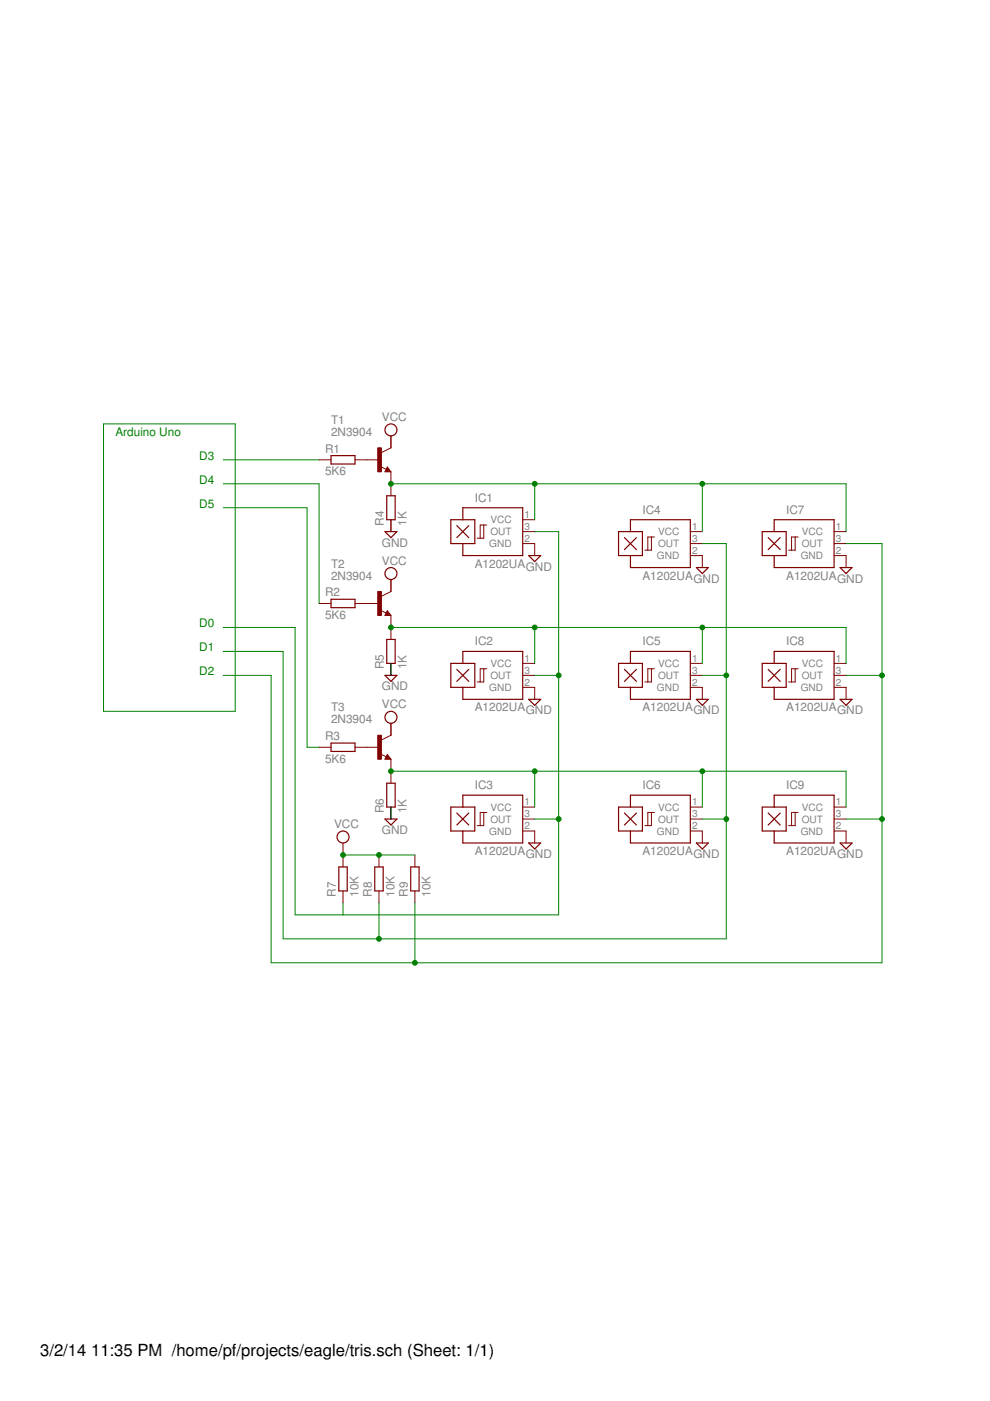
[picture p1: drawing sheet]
<?xml version="1.0" encoding="utf-8"?>
<!DOCTYPE eagle SYSTEM "eagle.dtd">
<eagle version="6.5.0">
<drawing>
<settings>
<setting alwaysvectorfont="no"/>
<setting verticaltext="up"/>
</settings>
<grid distance="0.1" unitdist="inch" unit="inch" style="lines" multiple="1" display="no" altdistance="0.01" altunitdist="inch" altunit="inch"/>
<schematic xreflabel="%F%N/%S.%C%R" xrefpart="/%S.%C%R">
<libraries>
<library name="allegro">
<symbols>
<symbol name="HALL-SENSOR-BI-3">
<wire x1="-7.62" y1="5.08" x2="5.08" y2="5.08" width="0.254" layer="94"/>
<wire x1="5.08" y1="5.08" x2="5.08" y2="-5.08" width="0.254" layer="94"/>
<wire x1="5.08" y1="-5.08" x2="-7.62" y2="-5.08" width="0.254" layer="94"/>
<wire x1="-10.16" y1="-2.54" x2="-10.16" y2="2.54" width="0.254" layer="94"/>
<wire x1="-10.16" y1="2.54" x2="-7.62" y2="2.54" width="0.254" layer="94"/>
<wire x1="-7.62" y1="2.54" x2="-5.08" y2="2.54" width="0.254" layer="94"/>
<wire x1="-5.08" y1="2.54" x2="-5.08" y2="-2.54" width="0.254" layer="94"/>
<wire x1="-5.08" y1="-2.54" x2="-7.62" y2="-2.54" width="0.254" layer="94"/>
<wire x1="-7.62" y1="-2.54" x2="-10.16" y2="-2.54" width="0.254" layer="94"/>
<wire x1="-6.35" y1="1.27" x2="-8.89" y2="-1.27" width="0.254" layer="94"/>
<wire x1="-8.89" y1="1.27" x2="-6.35" y2="-1.27" width="0.254" layer="94"/>
<wire x1="-7.62" y1="2.54" x2="-7.62" y2="5.08" width="0.254" layer="94"/>
<wire x1="-7.62" y1="-2.54" x2="-7.62" y2="-5.08" width="0.254" layer="94"/>
<wire x1="-4.572" y1="-1.397" x2="-3.937" y2="-1.397" width="0.1524" layer="94"/>
<wire x1="-3.937" y1="-1.397" x2="-3.937" y2="1.397" width="0.1524" layer="94"/>
<wire x1="-3.937" y1="1.397" x2="-3.175" y2="1.397" width="0.1524" layer="94"/>
<wire x1="-3.175" y1="1.397" x2="-2.54" y2="1.397" width="0.1524" layer="94"/>
<wire x1="-3.937" y1="-1.397" x2="-3.175" y2="-1.397" width="0.1524" layer="94"/>
<wire x1="-3.175" y1="-1.397" x2="-3.175" y2="1.397" width="0.1524" layer="94"/>
<text x="-5.08" y="6.35" size="1.778" layer="95">&gt;NAME</text>
<text x="-5.08" y="-7.62" size="1.778" layer="96">&gt;VALUE</text>
<pin name="VCC" x="7.62" y="2.54" length="short" direction="pwr" rot="R180"/>
<pin name="GND" x="7.62" y="-2.54" length="short" direction="pwr" rot="R180"/>
<pin name="OUT" x="7.62" y="0" length="short" direction="out" rot="R180"/>
</symbol>
</symbols>
<devicesets>
<deviceset name="A12*?" prefix="IC">
<gates>
<gate name="G$1" symbol="HALL-SENSOR-BI-3" x="0" y="0"/>
</gates>
<devices>
<device name="UA" package="SIP3-UA">
<connects>
<connect gate="G$1" pin="GND" pad="2"/>
<connect gate="G$1" pin="OUT" pad="3"/>
<connect gate="G$1" pin="VCC" pad="1"/>
</connects>
<technologies>
<technology name="02">
<attribute name="MF" value="" constant="no"/>
<attribute name="MPN" value="" constant="no"/>
<attribute name="OC_FARNELL" value="unknown" constant="no"/>
<attribute name="OC_NEWARK" value="unknown" constant="no"/>
</technology>
<technology name="03">
<attribute name="MF" value="" constant="no"/>
<attribute name="MPN" value="" constant="no"/>
<attribute name="OC_FARNELL" value="1521672" constant="no"/>
<attribute name="OC_NEWARK" value="unknown" constant="no"/>
</technology>
</technologies>
</device>
<device name="LH" package="SOT23-W">
<connects>
<connect gate="G$1" pin="GND" pad="3"/>
<connect gate="G$1" pin="OUT" pad="2"/>
<connect gate="G$1" pin="VCC" pad="1"/>
</connects>
<technologies>
<technology name="02">
<attribute name="MF" value="" constant="no"/>
<attribute name="MPN" value="" constant="no"/>
<attribute name="OC_FARNELL" value="unknown" constant="no"/>
<attribute name="OC_NEWARK" value="unknown" constant="no"/>
</technology>
<technology name="03">
<attribute name="MF" value="ALLEGRO MICROSYSTEMS, INC." constant="no"/>
<attribute name="MPN" value="A1203LLHLT-T" constant="no"/>
<attribute name="OC_FARNELL" value="1791384" constant="no"/>
<attribute name="OC_NEWARK" value="31K6608" constant="no"/>
</technology>
</technologies>
</device>
</devices>
</deviceset>
</devicesets>
</library>
<library name="transistor">
<symbols>
<symbol name="NPN">
<wire x1="2.54" y1="2.54" x2="0.508" y2="1.524" width="0.1524" layer="94"/>
<wire x1="1.778" y1="-1.524" x2="2.54" y2="-2.54" width="0.1524" layer="94"/>
<wire x1="2.54" y1="-2.54" x2="1.27" y2="-2.54" width="0.1524" layer="94"/>
<wire x1="1.27" y1="-2.54" x2="1.778" y2="-1.524" width="0.1524" layer="94"/>
<wire x1="1.54" y1="-2.04" x2="0.308" y2="-1.424" width="0.1524" layer="94"/>
<wire x1="1.524" y1="-2.413" x2="2.286" y2="-2.413" width="0.254" layer="94"/>
<wire x1="2.286" y1="-2.413" x2="1.778" y2="-1.778" width="0.254" layer="94"/>
<wire x1="1.778" y1="-1.778" x2="1.524" y2="-2.286" width="0.254" layer="94"/>
<wire x1="1.524" y1="-2.286" x2="1.905" y2="-2.286" width="0.254" layer="94"/>
<wire x1="1.905" y1="-2.286" x2="1.778" y2="-2.032" width="0.254" layer="94"/>
<text x="-10.16" y="7.62" size="1.778" layer="95">&gt;NAME</text>
<text x="-10.16" y="5.08" size="1.778" layer="96">&gt;VALUE</text>
<rectangle x1="-0.254" y1="-2.54" x2="0.508" y2="2.54" layer="94"/>
<pin name="B" x="-2.54" y="0" visible="off" length="short" direction="pas" swaplevel="1"/>
<pin name="E" x="2.54" y="-5.08" visible="off" length="short" direction="pas" swaplevel="3" rot="R90"/>
<pin name="C" x="2.54" y="5.08" visible="off" length="short" direction="pas" swaplevel="2" rot="R270"/>
</symbol>
</symbols>
<devicesets>
<deviceset name="2N3904" prefix="T">
<gates>
<gate name="G1" symbol="NPN" x="0" y="0"/>
</gates>
<devices>
<device name="" package="TO92">
<connects>
<connect gate="G1" pin="B" pad="2"/>
<connect gate="G1" pin="C" pad="1"/>
<connect gate="G1" pin="E" pad="3"/>
</connects>
<technologies>
<technology name=""/>
</technologies>
</device>
</devices>
</deviceset>
</devicesets>
</library>
<library name="resistor">
<symbols>
<symbol name="R-EU">
<wire x1="-2.54" y1="-0.889" x2="2.54" y2="-0.889" width="0.254" layer="94"/>
<wire x1="2.54" y1="0.889" x2="-2.54" y2="0.889" width="0.254" layer="94"/>
<wire x1="2.54" y1="-0.889" x2="2.54" y2="0.889" width="0.254" layer="94"/>
<wire x1="-2.54" y1="-0.889" x2="-2.54" y2="0.889" width="0.254" layer="94"/>
<text x="-3.81" y="1.4986" size="1.778" layer="95">&gt;NAME</text>
<text x="-3.81" y="-3.302" size="1.778" layer="96">&gt;VALUE</text>
<pin name="2" x="5.08" y="0" visible="off" length="short" direction="pas" swaplevel="1" rot="R180"/>
<pin name="1" x="-5.08" y="0" visible="off" length="short" direction="pas" swaplevel="1"/>
</symbol>
</symbols>
<devicesets>
<deviceset name="R-EU_" prefix="R" uservalue="yes">
<gates>
<gate name="G$1" symbol="R-EU" x="0" y="0"/>
</gates>
<devices>
<device name="R0402" package="R0402">
<connects>
<connect gate="G$1" pin="1" pad="1"/>
<connect gate="G$1" pin="2" pad="2"/>
</connects>
<technologies>
<technology name=""/>
</technologies>
</device>
<device name="R0603" package="R0603">
<connects>
<connect gate="G$1" pin="1" pad="1"/>
<connect gate="G$1" pin="2" pad="2"/>
</connects>
<technologies>
<technology name=""/>
</technologies>
</device>
<device name="R0805" package="R0805">
<connects>
<connect gate="G$1" pin="1" pad="1"/>
<connect gate="G$1" pin="2" pad="2"/>
</connects>
<technologies>
<technology name=""/>
</technologies>
</device>
<device name="R0805W" package="R0805W">
<connects>
<connect gate="G$1" pin="1" pad="1"/>
<connect gate="G$1" pin="2" pad="2"/>
</connects>
<technologies>
<technology name=""/>
</technologies>
</device>
<device name="R1005" package="R1005">
<connects>
<connect gate="G$1" pin="1" pad="1"/>
<connect gate="G$1" pin="2" pad="2"/>
</connects>
<technologies>
<technology name=""/>
</technologies>
</device>
<device name="R1206" package="R1206">
<connects>
<connect gate="G$1" pin="1" pad="1"/>
<connect gate="G$1" pin="2" pad="2"/>
</connects>
<technologies>
<technology name=""/>
</technologies>
</device>
<device name="R1206W" package="R1206W">
<connects>
<connect gate="G$1" pin="1" pad="1"/>
<connect gate="G$1" pin="2" pad="2"/>
</connects>
<technologies>
<technology name=""/>
</technologies>
</device>
<device name="R1210" package="R1210">
<connects>
<connect gate="G$1" pin="1" pad="1"/>
<connect gate="G$1" pin="2" pad="2"/>
</connects>
<technologies>
<technology name=""/>
</technologies>
</device>
<device name="R1210W" package="R1210W">
<connects>
<connect gate="G$1" pin="1" pad="1"/>
<connect gate="G$1" pin="2" pad="2"/>
</connects>
<technologies>
<technology name=""/>
</technologies>
</device>
<device name="R2010" package="R2010">
<connects>
<connect gate="G$1" pin="1" pad="1"/>
<connect gate="G$1" pin="2" pad="2"/>
</connects>
<technologies>
<technology name=""/>
</technologies>
</device>
<device name="R2010W" package="R2010W">
<connects>
<connect gate="G$1" pin="1" pad="1"/>
<connect gate="G$1" pin="2" pad="2"/>
</connects>
<technologies>
<technology name=""/>
</technologies>
</device>
<device name="R2012" package="R2012">
<connects>
<connect gate="G$1" pin="1" pad="1"/>
<connect gate="G$1" pin="2" pad="2"/>
</connects>
<technologies>
<technology name=""/>
</technologies>
</device>
<device name="R2012W" package="R2012W">
<connects>
<connect gate="G$1" pin="1" pad="1"/>
<connect gate="G$1" pin="2" pad="2"/>
</connects>
<technologies>
<technology name=""/>
</technologies>
</device>
<device name="R2512" package="R2512">
<connects>
<connect gate="G$1" pin="1" pad="1"/>
<connect gate="G$1" pin="2" pad="2"/>
</connects>
<technologies>
<technology name=""/>
</technologies>
</device>
<device name="R2512W" package="R2512W">
<connects>
<connect gate="G$1" pin="1" pad="1"/>
<connect gate="G$1" pin="2" pad="2"/>
</connects>
<technologies>
<technology name=""/>
</technologies>
</device>
<device name="R3216" package="R3216">
<connects>
<connect gate="G$1" pin="1" pad="1"/>
<connect gate="G$1" pin="2" pad="2"/>
</connects>
<technologies>
<technology name=""/>
</technologies>
</device>
<device name="R3216W" package="R3216W">
<connects>
<connect gate="G$1" pin="1" pad="1"/>
<connect gate="G$1" pin="2" pad="2"/>
</connects>
<technologies>
<technology name=""/>
</technologies>
</device>
<device name="R3225" package="R3225">
<connects>
<connect gate="G$1" pin="1" pad="1"/>
<connect gate="G$1" pin="2" pad="2"/>
</connects>
<technologies>
<technology name=""/>
</technologies>
</device>
<device name="R3225W" package="R3225W">
<connects>
<connect gate="G$1" pin="1" pad="1"/>
<connect gate="G$1" pin="2" pad="2"/>
</connects>
<technologies>
<technology name=""/>
</technologies>
</device>
<device name="R5025" package="R5025">
<connects>
<connect gate="G$1" pin="1" pad="1"/>
<connect gate="G$1" pin="2" pad="2"/>
</connects>
<technologies>
<technology name=""/>
</technologies>
</device>
<device name="R5025W" package="R5025W">
<connects>
<connect gate="G$1" pin="1" pad="1"/>
<connect gate="G$1" pin="2" pad="2"/>
</connects>
<technologies>
<technology name=""/>
</technologies>
</device>
<device name="R6332" package="R6332">
<connects>
<connect gate="G$1" pin="1" pad="1"/>
<connect gate="G$1" pin="2" pad="2"/>
</connects>
<technologies>
<technology name=""/>
</technologies>
</device>
<device name="R6332W" package="R6332W">
<connects>
<connect gate="G$1" pin="1" pad="1"/>
<connect gate="G$1" pin="2" pad="2"/>
</connects>
<technologies>
<technology name=""/>
</technologies>
</device>
<device name="M0805" package="M0805">
<connects>
<connect gate="G$1" pin="1" pad="1"/>
<connect gate="G$1" pin="2" pad="2"/>
</connects>
<technologies>
<technology name=""/>
</technologies>
</device>
<device name="M1206" package="M1206">
<connects>
<connect gate="G$1" pin="1" pad="1"/>
<connect gate="G$1" pin="2" pad="2"/>
</connects>
<technologies>
<technology name=""/>
</technologies>
</device>
<device name="M1406" package="M1406">
<connects>
<connect gate="G$1" pin="1" pad="1"/>
<connect gate="G$1" pin="2" pad="2"/>
</connects>
<technologies>
<technology name=""/>
</technologies>
</device>
<device name="M2012" package="M2012">
<connects>
<connect gate="G$1" pin="1" pad="1"/>
<connect gate="G$1" pin="2" pad="2"/>
</connects>
<technologies>
<technology name=""/>
</technologies>
</device>
<device name="M2309" package="M2309">
<connects>
<connect gate="G$1" pin="1" pad="1"/>
<connect gate="G$1" pin="2" pad="2"/>
</connects>
<technologies>
<technology name=""/>
</technologies>
</device>
<device name="M3216" package="M3216">
<connects>
<connect gate="G$1" pin="1" pad="1"/>
<connect gate="G$1" pin="2" pad="2"/>
</connects>
<technologies>
<technology name=""/>
</technologies>
</device>
<device name="M3516" package="M3516">
<connects>
<connect gate="G$1" pin="1" pad="1"/>
<connect gate="G$1" pin="2" pad="2"/>
</connects>
<technologies>
<technology name=""/>
</technologies>
</device>
<device name="M5923" package="M5923">
<connects>
<connect gate="G$1" pin="1" pad="1"/>
<connect gate="G$1" pin="2" pad="2"/>
</connects>
<technologies>
<technology name=""/>
</technologies>
</device>
<device name="0204/5" package="0204/5">
<connects>
<connect gate="G$1" pin="1" pad="1"/>
<connect gate="G$1" pin="2" pad="2"/>
</connects>
<technologies>
<technology name=""/>
</technologies>
</device>
<device name="0204/7" package="0204/7">
<connects>
<connect gate="G$1" pin="1" pad="1"/>
<connect gate="G$1" pin="2" pad="2"/>
</connects>
<technologies>
<technology name=""/>
</technologies>
</device>
<device name="0204/2V" package="0204V">
<connects>
<connect gate="G$1" pin="1" pad="1"/>
<connect gate="G$1" pin="2" pad="2"/>
</connects>
<technologies>
<technology name=""/>
</technologies>
</device>
<device name="0207/10" package="0207/10">
<connects>
<connect gate="G$1" pin="1" pad="1"/>
<connect gate="G$1" pin="2" pad="2"/>
</connects>
<technologies>
<technology name=""/>
</technologies>
</device>
<device name="0207/12" package="0207/12">
<connects>
<connect gate="G$1" pin="1" pad="1"/>
<connect gate="G$1" pin="2" pad="2"/>
</connects>
<technologies>
<technology name=""/>
</technologies>
</device>
<device name="0207/15" package="0207/15">
<connects>
<connect gate="G$1" pin="1" pad="1"/>
<connect gate="G$1" pin="2" pad="2"/>
</connects>
<technologies>
<technology name=""/>
</technologies>
</device>
<device name="0207/2V" package="0207/2V">
<connects>
<connect gate="G$1" pin="1" pad="1"/>
<connect gate="G$1" pin="2" pad="2"/>
</connects>
<technologies>
<technology name=""/>
</technologies>
</device>
<device name="0207/5V" package="0207/5V">
<connects>
<connect gate="G$1" pin="1" pad="1"/>
<connect gate="G$1" pin="2" pad="2"/>
</connects>
<technologies>
<technology name=""/>
</technologies>
</device>
<device name="0207/7" package="0207/7">
<connects>
<connect gate="G$1" pin="1" pad="1"/>
<connect gate="G$1" pin="2" pad="2"/>
</connects>
<technologies>
<technology name=""/>
</technologies>
</device>
<device name="0309/10" package="0309/10">
<connects>
<connect gate="G$1" pin="1" pad="1"/>
<connect gate="G$1" pin="2" pad="2"/>
</connects>
<technologies>
<technology name=""/>
</technologies>
</device>
<device name="0309/12" package="0309/12">
<connects>
<connect gate="G$1" pin="1" pad="1"/>
<connect gate="G$1" pin="2" pad="2"/>
</connects>
<technologies>
<technology name=""/>
</technologies>
</device>
<device name="0309/V" package="0309V">
<connects>
<connect gate="G$1" pin="1" pad="1"/>
<connect gate="G$1" pin="2" pad="2"/>
</connects>
<technologies>
<technology name=""/>
</technologies>
</device>
<device name="0411/12" package="0411/12">
<connects>
<connect gate="G$1" pin="1" pad="1"/>
<connect gate="G$1" pin="2" pad="2"/>
</connects>
<technologies>
<technology name=""/>
</technologies>
</device>
<device name="0411/15" package="0411/15">
<connects>
<connect gate="G$1" pin="1" pad="1"/>
<connect gate="G$1" pin="2" pad="2"/>
</connects>
<technologies>
<technology name=""/>
</technologies>
</device>
<device name="0411/3V" package="0411V">
<connects>
<connect gate="G$1" pin="1" pad="1"/>
<connect gate="G$1" pin="2" pad="2"/>
</connects>
<technologies>
<technology name=""/>
</technologies>
</device>
<device name="0414/15" package="0414/15">
<connects>
<connect gate="G$1" pin="1" pad="1"/>
<connect gate="G$1" pin="2" pad="2"/>
</connects>
<technologies>
<technology name=""/>
</technologies>
</device>
<device name="0414/5V" package="0414V">
<connects>
<connect gate="G$1" pin="1" pad="1"/>
<connect gate="G$1" pin="2" pad="2"/>
</connects>
<technologies>
<technology name=""/>
</technologies>
</device>
<device name="0617/17" package="0617/17">
<connects>
<connect gate="G$1" pin="1" pad="1"/>
<connect gate="G$1" pin="2" pad="2"/>
</connects>
<technologies>
<technology name=""/>
</technologies>
</device>
<device name="0617/22" package="0617/22">
<connects>
<connect gate="G$1" pin="1" pad="1"/>
<connect gate="G$1" pin="2" pad="2"/>
</connects>
<technologies>
<technology name=""/>
</technologies>
</device>
<device name="0617/5V" package="0617V">
<connects>
<connect gate="G$1" pin="1" pad="1"/>
<connect gate="G$1" pin="2" pad="2"/>
</connects>
<technologies>
<technology name=""/>
</technologies>
</device>
<device name="0922/22" package="0922/22">
<connects>
<connect gate="G$1" pin="1" pad="1"/>
<connect gate="G$1" pin="2" pad="2"/>
</connects>
<technologies>
<technology name=""/>
</technologies>
</device>
<device name="0613/5V" package="P0613V">
<connects>
<connect gate="G$1" pin="1" pad="1"/>
<connect gate="G$1" pin="2" pad="2"/>
</connects>
<technologies>
<technology name=""/>
</technologies>
</device>
<device name="0613/15" package="P0613/15">
<connects>
<connect gate="G$1" pin="1" pad="1"/>
<connect gate="G$1" pin="2" pad="2"/>
</connects>
<technologies>
<technology name=""/>
</technologies>
</device>
<device name="0817/22" package="P0817/22">
<connects>
<connect gate="G$1" pin="1" pad="1"/>
<connect gate="G$1" pin="2" pad="2"/>
</connects>
<technologies>
<technology name=""/>
</technologies>
</device>
<device name="0817/7V" package="P0817V">
<connects>
<connect gate="G$1" pin="1" pad="1"/>
<connect gate="G$1" pin="2" pad="2"/>
</connects>
<technologies>
<technology name=""/>
</technologies>
</device>
<device name="V234/12" package="V234/12">
<connects>
<connect gate="G$1" pin="1" pad="1"/>
<connect gate="G$1" pin="2" pad="2"/>
</connects>
<technologies>
<technology name=""/>
</technologies>
</device>
<device name="V235/17" package="V235/17">
<connects>
<connect gate="G$1" pin="1" pad="1"/>
<connect gate="G$1" pin="2" pad="2"/>
</connects>
<technologies>
<technology name=""/>
</technologies>
</device>
<device name="V526-0" package="V526-0">
<connects>
<connect gate="G$1" pin="1" pad="1"/>
<connect gate="G$1" pin="2" pad="2"/>
</connects>
<technologies>
<technology name=""/>
</technologies>
</device>
<device name="MELF0102R" package="MINI_MELF-0102R">
<connects>
<connect gate="G$1" pin="1" pad="1"/>
<connect gate="G$1" pin="2" pad="2"/>
</connects>
<technologies>
<technology name=""/>
</technologies>
</device>
<device name="MELF0102W" package="MINI_MELF-0102W">
<connects>
<connect gate="G$1" pin="1" pad="1"/>
<connect gate="G$1" pin="2" pad="2"/>
</connects>
<technologies>
<technology name=""/>
</technologies>
</device>
<device name="MELF0204R" package="MINI_MELF-0204R">
<connects>
<connect gate="G$1" pin="1" pad="1"/>
<connect gate="G$1" pin="2" pad="2"/>
</connects>
<technologies>
<technology name=""/>
</technologies>
</device>
<device name="MELF0204W" package="MINI_MELF-0204W">
<connects>
<connect gate="G$1" pin="1" pad="1"/>
<connect gate="G$1" pin="2" pad="2"/>
</connects>
<technologies>
<technology name=""/>
</technologies>
</device>
<device name="MELF0207R" package="MINI_MELF-0207R">
<connects>
<connect gate="G$1" pin="1" pad="1"/>
<connect gate="G$1" pin="2" pad="2"/>
</connects>
<technologies>
<technology name=""/>
</technologies>
</device>
<device name="MELF0207W" package="MINI_MELF-0207W">
<connects>
<connect gate="G$1" pin="1" pad="1"/>
<connect gate="G$1" pin="2" pad="2"/>
</connects>
<technologies>
<technology name=""/>
</technologies>
</device>
<device name="0922V" package="0922V">
<connects>
<connect gate="G$1" pin="1" pad="1"/>
<connect gate="G$1" pin="2" pad="2"/>
</connects>
<technologies>
<technology name=""/>
</technologies>
</device>
<device name="RDH/15" package="RDH/15">
<connects>
<connect gate="G$1" pin="1" pad="1"/>
<connect gate="G$1" pin="2" pad="2"/>
</connects>
<technologies>
<technology name=""/>
</technologies>
</device>
<device name="MELF0102AX" package="MINI_MELF-0102AX">
<connects>
<connect gate="G$1" pin="1" pad="1"/>
<connect gate="G$1" pin="2" pad="2"/>
</connects>
<technologies>
<technology name=""/>
</technologies>
</device>
</devices>
</deviceset>
</devicesets>
</library>
<library name="supply2">
<symbols>
<symbol name="GND">
<wire x1="-1.27" y1="0" x2="1.27" y2="0" width="0.254" layer="94"/>
<wire x1="1.27" y1="0" x2="0" y2="-1.27" width="0.254" layer="94"/>
<wire x1="0" y1="-1.27" x2="-1.27" y2="0" width="0.254" layer="94"/>
<text x="-1.905" y="-3.175" size="1.778" layer="96">&gt;VALUE</text>
<pin name="GND" x="0" y="2.54" visible="off" length="short" direction="sup" rot="R270"/>
</symbol>
<symbol name="VCC">
<circle x="0" y="1.27" radius="1.27" width="0.254" layer="94"/>
<text x="-1.905" y="3.175" size="1.778" layer="96">&gt;VALUE</text>
<pin name="VCC" x="0" y="-2.54" visible="off" length="short" direction="sup" rot="R90"/>
</symbol>
</symbols>
<devicesets>
<deviceset name="GND" prefix="SUPPLY">
<gates>
<gate name="GND" symbol="GND" x="0" y="0"/>
</gates>
<devices>
<device name="">
<technologies>
<technology name=""/>
</technologies>
</device>
</devices>
</deviceset>
<deviceset name="VCC" prefix="SUPPLY">
<gates>
<gate name="G$1" symbol="VCC" x="0" y="0"/>
</gates>
<devices>
<device name="">
<technologies>
<technology name=""/>
</technologies>
</device>
</devices>
</deviceset>
</devicesets>
</library>
</libraries>
<attributes>
</attributes>
<variantdefs>
</variantdefs>
<classes>
<class number="0" name="default" width="0" drill="0">
</class>
</classes>
<parts>
<part name="IC1" library="allegro" deviceset="A12*?" device="UA" technology="02"/>
<part name="IC2" library="allegro" deviceset="A12*?" device="UA" technology="02"/>
<part name="IC3" library="allegro" deviceset="A12*?" device="UA" technology="02"/>
<part name="IC4" library="allegro" deviceset="A12*?" device="UA" technology="02"/>
<part name="IC5" library="allegro" deviceset="A12*?" device="UA" technology="02"/>
<part name="IC6" library="allegro" deviceset="A12*?" device="UA" technology="02"/>
<part name="IC7" library="allegro" deviceset="A12*?" device="UA" technology="02"/>
<part name="IC8" library="allegro" deviceset="A12*?" device="UA" technology="02"/>
<part name="IC9" library="allegro" deviceset="A12*?" device="UA" technology="02"/>
<part name="T1" library="transistor" deviceset="2N3904" device=""/>
<part name="T2" library="transistor" deviceset="2N3904" device=""/>
<part name="T3" library="transistor" deviceset="2N3904" device=""/>
<part name="R1" library="resistor" deviceset="R-EU_" device="0204/7" value="5K6"/>
<part name="R2" library="resistor" deviceset="R-EU_" device="0204/7" value="5K6"/>
<part name="R3" library="resistor" deviceset="R-EU_" device="0204/7" value="5K6"/>
<part name="R4" library="resistor" deviceset="R-EU_" device="0204/7" value="1K"/>
<part name="R5" library="resistor" deviceset="R-EU_" device="0204/7" value="1K"/>
<part name="R6" library="resistor" deviceset="R-EU_" device="0204/7" value="1K"/>
<part name="SUPPLY1" library="supply2" deviceset="GND" device=""/>
<part name="SUPPLY2" library="supply2" deviceset="GND" device=""/>
<part name="SUPPLY3" library="supply2" deviceset="GND" device=""/>
<part name="SUPPLY4" library="supply2" deviceset="GND" device=""/>
<part name="SUPPLY5" library="supply2" deviceset="GND" device=""/>
<part name="SUPPLY6" library="supply2" deviceset="GND" device=""/>
<part name="SUPPLY7" library="supply2" deviceset="GND" device=""/>
<part name="SUPPLY8" library="supply2" deviceset="GND" device=""/>
<part name="SUPPLY9" library="supply2" deviceset="GND" device=""/>
<part name="SUPPLY10" library="supply2" deviceset="GND" device=""/>
<part name="SUPPLY11" library="supply2" deviceset="GND" device=""/>
<part name="SUPPLY12" library="supply2" deviceset="GND" device=""/>
<part name="SUPPLY13" library="supply2" deviceset="VCC" device=""/>
<part name="SUPPLY14" library="supply2" deviceset="VCC" device=""/>
<part name="SUPPLY15" library="supply2" deviceset="VCC" device=""/>
<part name="R7" library="resistor" deviceset="R-EU_" device="0204/7" value="10K"/>
<part name="R8" library="resistor" deviceset="R-EU_" device="0204/7" value="10K"/>
<part name="R9" library="resistor" deviceset="R-EU_" device="0204/7" value="10K"/>
<part name="SUPPLY16" library="supply2" deviceset="VCC" device=""/>
</parts>
<sheets>
<sheet>
<plain>
<text x="-55.88" y="106.68" size="1.778" layer="91">Arduino Uno</text>
<text x="-38.1" y="66.04" size="1.778" layer="91">D0</text>
<text x="-38.1" y="60.96" size="1.778" layer="91">D1</text>
<text x="-38.1" y="55.88" size="1.778" layer="91">D2</text>
<text x="-38.1" y="101.6" size="1.778" layer="91">D3</text>
<text x="-38.1" y="96.52" size="1.778" layer="91">D4</text>
<text x="-38.1" y="91.44" size="1.778" layer="91">D5</text>
</plain>
<instances>
<instance part="IC1" gate="G$1" x="25.4" y="86.36"/>
<instance part="IC2" gate="G$1" x="25.4" y="55.88"/>
<instance part="IC3" gate="G$1" x="25.4" y="25.4"/>
<instance part="IC4" gate="G$1" x="60.96" y="83.82"/>
<instance part="IC5" gate="G$1" x="60.96" y="55.88"/>
<instance part="IC6" gate="G$1" x="60.96" y="25.4"/>
<instance part="IC7" gate="G$1" x="91.44" y="83.82"/>
<instance part="IC8" gate="G$1" x="91.44" y="55.88"/>
<instance part="IC9" gate="G$1" x="91.44" y="25.4"/>
<instance part="T1" gate="G1" x="0" y="101.6"/>
<instance part="T2" gate="G1" x="0" y="71.12"/>
<instance part="T3" gate="G1" x="0" y="40.64"/>
<instance part="R1" gate="G$1" x="-7.62" y="101.6"/>
<instance part="R2" gate="G$1" x="-7.62" y="71.12"/>
<instance part="R3" gate="G$1" x="-7.62" y="40.64"/>
<instance part="R4" gate="G$1" x="2.54" y="91.44" rot="R90"/>
<instance part="R5" gate="G$1" x="2.54" y="60.96" rot="R90"/>
<instance part="R6" gate="G$1" x="2.54" y="30.48" rot="R90"/>
<instance part="SUPPLY1" gate="GND" x="2.54" y="55.88"/>
<instance part="SUPPLY2" gate="GND" x="2.54" y="86.36"/>
<instance part="SUPPLY3" gate="GND" x="2.54" y="25.4"/>
<instance part="SUPPLY4" gate="GND" x="33.02" y="81.28"/>
<instance part="SUPPLY5" gate="GND" x="68.58" y="78.74"/>
<instance part="SUPPLY6" gate="GND" x="99.06" y="78.74"/>
<instance part="SUPPLY7" gate="GND" x="99.06" y="50.8"/>
<instance part="SUPPLY8" gate="GND" x="68.58" y="50.8"/>
<instance part="SUPPLY9" gate="GND" x="33.02" y="50.8"/>
<instance part="SUPPLY10" gate="GND" x="33.02" y="20.32"/>
<instance part="SUPPLY11" gate="GND" x="68.58" y="20.32"/>
<instance part="SUPPLY12" gate="GND" x="99.06" y="20.32"/>
<instance part="SUPPLY13" gate="G$1" x="2.54" y="76.2"/>
<instance part="SUPPLY14" gate="G$1" x="2.54" y="106.68"/>
<instance part="SUPPLY15" gate="G$1" x="2.54" y="45.72"/>
<instance part="R7" gate="G$1" x="-7.62" y="12.7" rot="R90"/>
<instance part="R8" gate="G$1" x="0" y="12.7" rot="R90"/>
<instance part="R9" gate="G$1" x="7.62" y="12.7" rot="R90"/>
<instance part="SUPPLY16" gate="G$1" x="-7.62" y="20.32"/>
</instances>
<busses>
</busses>
<nets>
<net name="N$1" class="0">
<segment>
<pinref part="T1" gate="G1" pin="E"/>
<pinref part="IC7" gate="G$1" pin="VCC"/>
<wire x1="2.54" y1="96.52" x2="33.02" y2="96.52" width="0.1524" layer="91"/>
<wire x1="33.02" y1="96.52" x2="68.58" y2="96.52" width="0.1524" layer="91"/>
<wire x1="68.58" y1="96.52" x2="99.06" y2="96.52" width="0.1524" layer="91"/>
<wire x1="99.06" y1="96.52" x2="99.06" y2="86.36" width="0.1524" layer="91"/>
<pinref part="IC4" gate="G$1" pin="VCC"/>
<wire x1="68.58" y1="96.52" x2="68.58" y2="86.36" width="0.1524" layer="91"/>
<pinref part="IC1" gate="G$1" pin="VCC"/>
<wire x1="33.02" y1="96.52" x2="33.02" y2="88.9" width="0.1524" layer="91"/>
<junction x="33.02" y="96.52"/>
<junction x="68.58" y="96.52"/>
<pinref part="R4" gate="G$1" pin="2"/>
<junction x="2.54" y="96.52"/>
</segment>
</net>
<net name="N$2" class="0">
<segment>
<pinref part="T2" gate="G1" pin="E"/>
<pinref part="IC8" gate="G$1" pin="VCC"/>
<wire x1="2.54" y1="66.04" x2="33.02" y2="66.04" width="0.1524" layer="91"/>
<wire x1="33.02" y1="66.04" x2="68.58" y2="66.04" width="0.1524" layer="91"/>
<wire x1="68.58" y1="66.04" x2="99.06" y2="66.04" width="0.1524" layer="91"/>
<wire x1="99.06" y1="66.04" x2="99.06" y2="58.42" width="0.1524" layer="91"/>
<pinref part="IC5" gate="G$1" pin="VCC"/>
<wire x1="68.58" y1="66.04" x2="68.58" y2="58.42" width="0.1524" layer="91"/>
<pinref part="IC2" gate="G$1" pin="VCC"/>
<wire x1="33.02" y1="66.04" x2="33.02" y2="58.42" width="0.1524" layer="91"/>
<junction x="68.58" y="66.04"/>
<junction x="33.02" y="66.04"/>
<pinref part="R5" gate="G$1" pin="2"/>
<junction x="2.54" y="66.04"/>
</segment>
</net>
<net name="N$3" class="0">
<segment>
<pinref part="T3" gate="G1" pin="E"/>
<pinref part="IC9" gate="G$1" pin="VCC"/>
<wire x1="2.54" y1="35.56" x2="33.02" y2="35.56" width="0.1524" layer="91"/>
<wire x1="33.02" y1="35.56" x2="68.58" y2="35.56" width="0.1524" layer="91"/>
<wire x1="68.58" y1="35.56" x2="99.06" y2="35.56" width="0.1524" layer="91"/>
<wire x1="99.06" y1="35.56" x2="99.06" y2="27.94" width="0.1524" layer="91"/>
<pinref part="IC6" gate="G$1" pin="VCC"/>
<wire x1="68.58" y1="35.56" x2="68.58" y2="27.94" width="0.1524" layer="91"/>
<pinref part="IC3" gate="G$1" pin="VCC"/>
<wire x1="33.02" y1="35.56" x2="33.02" y2="27.94" width="0.1524" layer="91"/>
<junction x="33.02" y="35.56"/>
<junction x="68.58" y="35.56"/>
<pinref part="R6" gate="G$1" pin="2"/>
<junction x="2.54" y="35.56"/>
</segment>
</net>
<net name="N$4" class="0">
<segment>
<pinref part="T1" gate="G1" pin="B"/>
<pinref part="R1" gate="G$1" pin="2"/>
</segment>
</net>
<net name="N$5" class="0">
<segment>
<pinref part="T2" gate="G1" pin="B"/>
<pinref part="R2" gate="G$1" pin="2"/>
</segment>
</net>
<net name="N$6" class="0">
<segment>
<pinref part="T3" gate="G1" pin="B"/>
<pinref part="R3" gate="G$1" pin="2"/>
</segment>
</net>
<net name="GND" class="0">
<segment>
<pinref part="R5" gate="G$1" pin="1"/>
<pinref part="SUPPLY1" gate="GND" pin="GND"/>
<wire x1="2.54" y1="58.42" x2="2.54" y2="55.88" width="0.1524" layer="91"/>
</segment>
<segment>
<pinref part="R6" gate="G$1" pin="1"/>
<pinref part="SUPPLY3" gate="GND" pin="GND"/>
<wire x1="2.54" y1="27.94" x2="2.54" y2="25.4" width="0.1524" layer="91"/>
</segment>
<segment>
<pinref part="IC1" gate="G$1" pin="GND"/>
<pinref part="SUPPLY4" gate="GND" pin="GND"/>
</segment>
<segment>
<pinref part="IC4" gate="G$1" pin="GND"/>
<pinref part="SUPPLY5" gate="GND" pin="GND"/>
</segment>
<segment>
<pinref part="IC7" gate="G$1" pin="GND"/>
<pinref part="SUPPLY6" gate="GND" pin="GND"/>
</segment>
<segment>
<pinref part="IC8" gate="G$1" pin="GND"/>
<pinref part="SUPPLY7" gate="GND" pin="GND"/>
</segment>
<segment>
<pinref part="IC5" gate="G$1" pin="GND"/>
<pinref part="SUPPLY8" gate="GND" pin="GND"/>
</segment>
<segment>
<pinref part="IC2" gate="G$1" pin="GND"/>
<pinref part="SUPPLY9" gate="GND" pin="GND"/>
</segment>
<segment>
<pinref part="IC3" gate="G$1" pin="GND"/>
<pinref part="SUPPLY10" gate="GND" pin="GND"/>
</segment>
<segment>
<pinref part="IC6" gate="G$1" pin="GND"/>
<pinref part="SUPPLY11" gate="GND" pin="GND"/>
</segment>
<segment>
<pinref part="IC9" gate="G$1" pin="GND"/>
<pinref part="SUPPLY12" gate="GND" pin="GND"/>
</segment>
</net>
<net name="N$7" class="0">
<segment>
<pinref part="IC1" gate="G$1" pin="OUT"/>
<wire x1="33.02" y1="86.36" x2="38.1" y2="86.36" width="0.1524" layer="91"/>
<wire x1="38.1" y1="86.36" x2="38.1" y2="55.88" width="0.1524" layer="91"/>
<wire x1="38.1" y1="55.88" x2="38.1" y2="25.4" width="0.1524" layer="91"/>
<wire x1="38.1" y1="25.4" x2="38.1" y2="5.08" width="0.1524" layer="91"/>
<wire x1="38.1" y1="5.08" x2="-7.62" y2="5.08" width="0.1524" layer="91"/>
<pinref part="IC2" gate="G$1" pin="OUT"/>
<wire x1="33.02" y1="55.88" x2="38.1" y2="55.88" width="0.1524" layer="91"/>
<pinref part="IC3" gate="G$1" pin="OUT"/>
<wire x1="33.02" y1="25.4" x2="38.1" y2="25.4" width="0.1524" layer="91"/>
<junction x="38.1" y="55.88"/>
<junction x="38.1" y="25.4"/>
<pinref part="R7" gate="G$1" pin="1"/>
<wire x1="-7.62" y1="7.62" x2="-7.62" y2="5.08" width="0.1524" layer="91"/>
<wire x1="-7.62" y1="5.08" x2="-17.78" y2="5.08" width="0.1524" layer="91"/>
<wire x1="-17.78" y1="5.08" x2="-17.78" y2="66.04" width="0.1524" layer="91"/>
<wire x1="-17.78" y1="66.04" x2="-33.02" y2="66.04" width="0.1524" layer="91"/>
</segment>
</net>
<net name="N$8" class="0">
<segment>
<pinref part="IC4" gate="G$1" pin="OUT"/>
<wire x1="68.58" y1="83.82" x2="73.66" y2="83.82" width="0.1524" layer="91"/>
<wire x1="73.66" y1="83.82" x2="73.66" y2="55.88" width="0.1524" layer="91"/>
<wire x1="73.66" y1="55.88" x2="73.66" y2="25.4" width="0.1524" layer="91"/>
<wire x1="73.66" y1="25.4" x2="73.66" y2="0" width="0.1524" layer="91"/>
<wire x1="73.66" y1="0" x2="0" y2="0" width="0.1524" layer="91"/>
<pinref part="IC5" gate="G$1" pin="OUT"/>
<wire x1="0" y1="0" x2="-20.32" y2="0" width="0.1524" layer="91"/>
<wire x1="68.58" y1="55.88" x2="73.66" y2="55.88" width="0.1524" layer="91"/>
<pinref part="IC6" gate="G$1" pin="OUT"/>
<wire x1="68.58" y1="25.4" x2="73.66" y2="25.4" width="0.1524" layer="91"/>
<junction x="73.66" y="25.4"/>
<junction x="73.66" y="55.88"/>
<pinref part="R8" gate="G$1" pin="1"/>
<wire x1="0" y1="7.62" x2="0" y2="0" width="0.1524" layer="91"/>
<junction x="0" y="0"/>
<wire x1="-20.32" y1="0" x2="-20.32" y2="60.96" width="0.1524" layer="91"/>
<wire x1="-20.32" y1="60.96" x2="-33.02" y2="60.96" width="0.1524" layer="91"/>
</segment>
</net>
<net name="N$9" class="0">
<segment>
<pinref part="IC7" gate="G$1" pin="OUT"/>
<wire x1="99.06" y1="83.82" x2="106.68" y2="83.82" width="0.1524" layer="91"/>
<wire x1="106.68" y1="83.82" x2="106.68" y2="55.88" width="0.1524" layer="91"/>
<wire x1="106.68" y1="55.88" x2="106.68" y2="25.4" width="0.1524" layer="91"/>
<wire x1="106.68" y1="25.4" x2="106.68" y2="-5.08" width="0.1524" layer="91"/>
<wire x1="106.68" y1="-5.08" x2="7.62" y2="-5.08" width="0.1524" layer="91"/>
<pinref part="IC8" gate="G$1" pin="OUT"/>
<wire x1="7.62" y1="-5.08" x2="-22.86" y2="-5.08" width="0.1524" layer="91"/>
<wire x1="99.06" y1="55.88" x2="106.68" y2="55.88" width="0.1524" layer="91"/>
<pinref part="IC9" gate="G$1" pin="OUT"/>
<wire x1="99.06" y1="25.4" x2="106.68" y2="25.4" width="0.1524" layer="91"/>
<junction x="106.68" y="55.88"/>
<junction x="106.68" y="25.4"/>
<pinref part="R9" gate="G$1" pin="1"/>
<wire x1="7.62" y1="7.62" x2="7.62" y2="-5.08" width="0.1524" layer="91"/>
<junction x="7.62" y="-5.08"/>
<wire x1="-22.86" y1="-5.08" x2="-22.86" y2="55.88" width="0.1524" layer="91"/>
<wire x1="-22.86" y1="55.88" x2="-33.02" y2="55.88" width="0.1524" layer="91"/>
</segment>
</net>
<net name="VCC" class="0">
<segment>
<pinref part="R9" gate="G$1" pin="2"/>
<pinref part="R7" gate="G$1" pin="2"/>
<wire x1="7.62" y1="17.78" x2="0" y2="17.78" width="0.1524" layer="91"/>
<pinref part="SUPPLY16" gate="G$1" pin="VCC"/>
<junction x="-7.62" y="17.78"/>
<pinref part="R8" gate="G$1" pin="2"/>
<wire x1="0" y1="17.78" x2="-7.62" y2="17.78" width="0.1524" layer="91"/>
<junction x="0" y="17.78"/>
</segment>
</net>
<net name="N$10" class="0">
<segment>
<wire x1="-58.42" y1="109.22" x2="-30.48" y2="109.22" width="0.1524" layer="91"/>
<wire x1="-30.48" y1="109.22" x2="-30.48" y2="48.26" width="0.1524" layer="91"/>
<wire x1="-30.48" y1="48.26" x2="-58.42" y2="48.26" width="0.1524" layer="91"/>
<wire x1="-58.42" y1="48.26" x2="-58.42" y2="109.22" width="0.1524" layer="91"/>
</segment>
</net>
<net name="N$11" class="0">
<segment>
<pinref part="R1" gate="G$1" pin="1"/>
<wire x1="-12.7" y1="101.6" x2="-33.02" y2="101.6" width="0.1524" layer="91"/>
</segment>
</net>
<net name="N$12" class="0">
<segment>
<pinref part="R2" gate="G$1" pin="1"/>
<wire x1="-12.7" y1="71.12" x2="-12.7" y2="96.52" width="0.1524" layer="91"/>
<wire x1="-12.7" y1="96.52" x2="-33.02" y2="96.52" width="0.1524" layer="91"/>
</segment>
</net>
<net name="N$13" class="0">
<segment>
<pinref part="R3" gate="G$1" pin="1"/>
<wire x1="-12.7" y1="40.64" x2="-15.24" y2="40.64" width="0.1524" layer="91"/>
<wire x1="-15.24" y1="40.64" x2="-15.24" y2="91.44" width="0.1524" layer="91"/>
<wire x1="-15.24" y1="91.44" x2="-33.02" y2="91.44" width="0.1524" layer="91"/>
</segment>
</net>
</nets>
</sheet>
</sheets>
</schematic>
</drawing>
</eagle>
